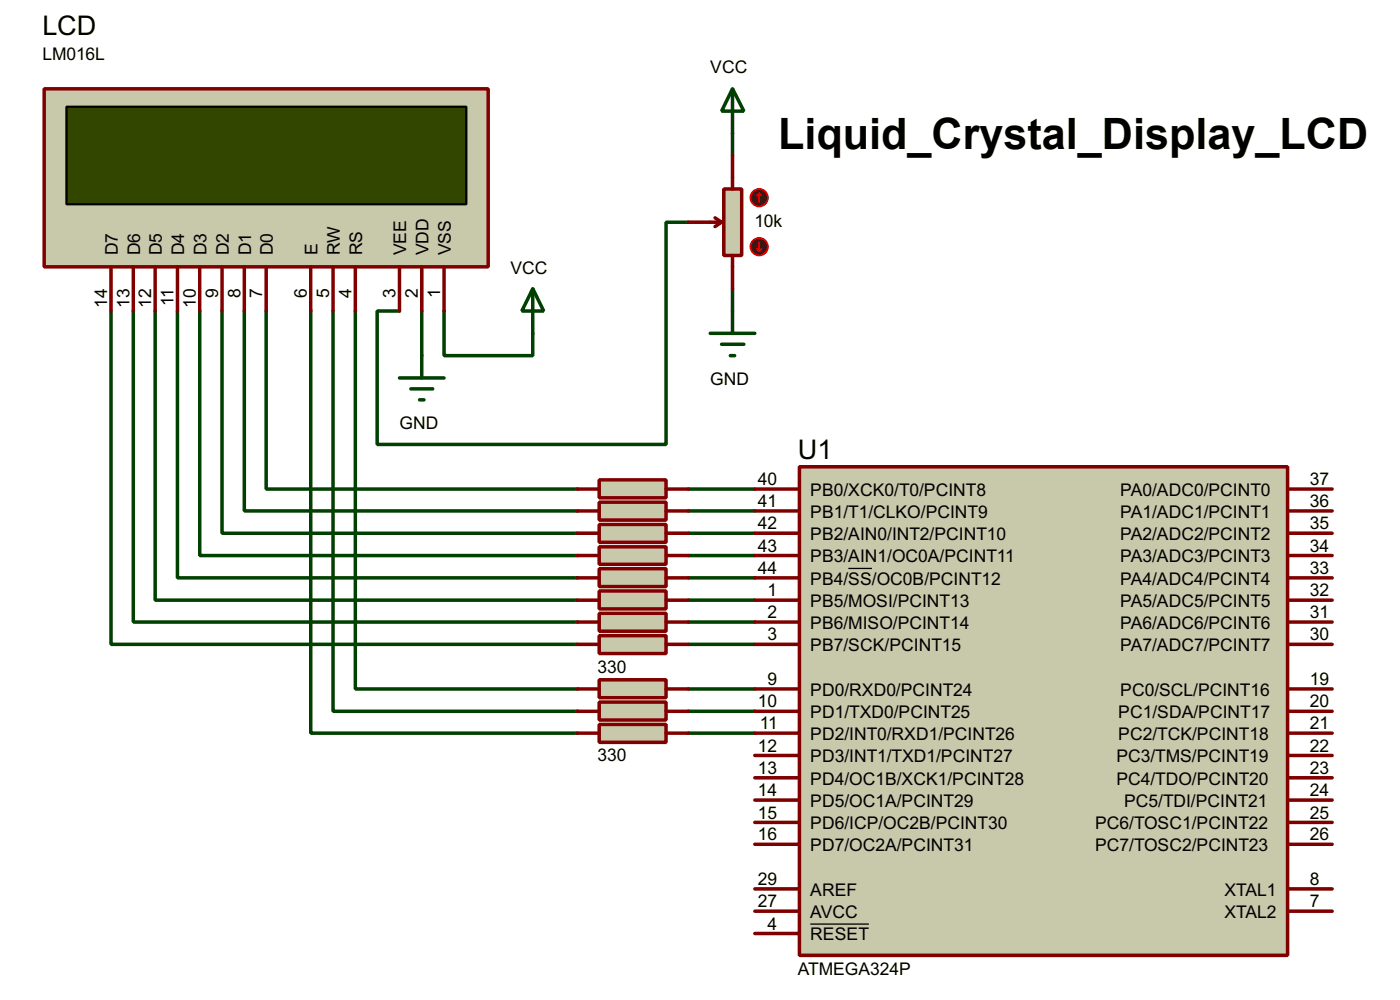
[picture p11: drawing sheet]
<svg xmlns="http://www.w3.org/2000/svg" width="160mm" height="114mm" viewBox="0 0 160 114" stroke-linecap="round" stroke-linejoin="round" font-family="sans-serif">
<g fill="none" stroke="#004000" stroke-width=".4">
<path d="M83.8 15.3v2.5M12.7 35.6v38.1h53.4M15.3 35.6v35.5h50.8M17.8 35.6v33h48.3M20.3 35.6v30.5h45.8M22.9 35.6v27.9h43.2M25.4 35.6v25.4h40.7M28 35.6v22.8h38.1M30.5 35.6v20.3h35.6M35.6 35.6v48.2h30.5M38.1 35.6v45.7h28M40.7 35.6v43.2h25.4"/>
<path d="M48.3 35.6v5.1M50.8 35.6v5.1h10.2v-2.6M78.8 25.4h-2.6v25.4h-33v-15.2h2.5M83.8 33v2.6M78.8 55.9h7.6M78.8 58.4h7.6M78.8 61h7.6M78.8 63.5h7.6M78.8 66.1h7.6M78.8 68.6h7.6M78.8 71.1h7.6M78.8 73.7h7.6"/>
<path d="M78.8 78.8h7.6M78.8 81.3h7.6M78.8 83.8h7.6"/>
</g>
<path d="M91.5 53.4h55.8v55.8h-55.8z" fill="#c8c8aa" stroke="#800000" stroke-width=".4"/>
<g fill="none" stroke="#800000" stroke-width=".4">
<path d="M86.4 58.4h5.1M86.4 55.9h5.1M147.3 58.4h5.1M147.3 55.9h5.1M86.4 78.8h5.1M86.4 71.1h5.1M86.4 68.6h5.1M86.4 66.1h5.1M86.4 63.5h5.1M86.4 61h5.1M86.4 73.7h5.1M147.3 78.8h5.1"/>
<path d="M147.3 71.1h5.1M147.3 68.6h5.1M147.3 66.1h5.1M147.3 63.5h5.1M147.3 61h5.1M147.3 73.7h5.1M86.4 94h5.1M86.4 91.5h5.1M86.4 88.9h5.1M86.4 86.4h5.1M86.4 83.8h5.1M86.4 81.3h5.1"/>
<path d="M86.4 96.5h5.1M147.3 94h5.1M147.3 91.5h5.1M147.3 88.9h5.1M147.3 86.4h5.1M147.3 83.8h5.1M147.3 81.3h5.1M147.3 96.5h5.1M86.4 104.2h5.1M86.4 101.6h5.1M86.4 106.7h5.1M147.3 104.2h5.1"/>
<path d="M147.3 101.6h5.1"/>
</g>
<path d="M97.1 65h2.7M92.7 105.6h6.7" fill="none" stroke="#000" stroke-width=".15"/>
<path d="M5.1 10.2h50.8v20.3h-50.8z" fill="#c8c8aa" stroke="#800000" stroke-width=".4"/>
<path d="M7.6 12.2h45.8v11.2h-45.8z" fill="#324600" stroke="#000" stroke-width=".25"/>
<g fill="none" stroke="#800000" stroke-width=".4">
<path d="M12.7 30.5v5.1M15.3 30.5v5.1M17.8 30.5v5.1M20.3 30.5v5.1M22.9 30.5v5.1M25.4 30.5v5.1M28 30.5v5.1M30.5 30.5v5.1M35.6 30.5v5.1M38.1 30.5v5.1M40.7 30.5v5.1M45.7 30.5v5.1"/>
<path d="M48.3 30.5v5.1M50.8 30.5v5.1"/>
</g>
<path d="M61 33v5.1M61 33l1.2 2.6h-2.5zM45.7 43.2h5.1M47 44.5h2.5M48 45.7h.5M48.3 40.7v2.5" fill="none" stroke="#004000" stroke-width=".4"/>
<path d="M82.8 21.6h2.1v7.6h-2.1z" fill="#c8c8aa" stroke="#800000" stroke-width=".4"/>
<path d="M83.8 17.8v3.8M78.8 25.4h3.8M81.8 24.9l.8 .5M82.6 25.4l-.8 .5M83.8 29.2v3.8" fill="none" stroke="#800000" stroke-width=".4"/>
<circle cx="86.8" cy="22.6" r="1" fill="#400000" stroke="#f00" stroke-width=".2"/>
<path d="M86.9 22.1l.2 .3M86.9 22.1l-.3 .3M86.9 22.1v1" fill="none" stroke="#f00" stroke-width=".2"/>
<circle cx="86.8" cy="28.2" r="1" fill="#400000" stroke="#f00" stroke-width=".2"/>
<path d="M86.6 28.5l.3 .2M86.9 27.7v1M87.1 28.5l-.2 .2" fill="none" stroke="#f00" stroke-width=".2"/>
<path d="M83.8 10.1l1.3 2.6h-2.5zM83.8 10.2v5.1M81.3 38.1h5.1M82.6 39.4h2.5M83.8 35.6v2.5M83.6 40.7h.5" fill="none" stroke="#004000" stroke-width=".4"/>
<path d="M68.6 54.9h7.6v2h-7.6z" fill="#c8c8aa" stroke="#800000" stroke-width=".4"/>
<path d="M66.1 55.9h2.5M76.2 55.9h2.6" fill="none" stroke="#800000" stroke-width=".4"/>
<path d="M68.6 57.4h7.6v2.1h-7.6z" fill="#c8c8aa" stroke="#800000" stroke-width=".4"/>
<path d="M66.1 58.4h2.5M76.2 58.4h2.6" fill="none" stroke="#800000" stroke-width=".4"/>
<path d="M68.6 60h7.6v2h-7.6z" fill="#c8c8aa" stroke="#800000" stroke-width=".4"/>
<path d="M66.1 61h2.5M76.2 61h2.6" fill="none" stroke="#800000" stroke-width=".4"/>
<path d="M68.6 62.5h7.6v2h-7.6z" fill="#c8c8aa" stroke="#800000" stroke-width=".4"/>
<path d="M66.1 63.5h2.5M76.2 63.5h2.6" fill="none" stroke="#800000" stroke-width=".4"/>
<path d="M68.6 65h7.6v2.1h-7.6z" fill="#c8c8aa" stroke="#800000" stroke-width=".4"/>
<path d="M66.1 66.1h2.5M76.2 66.1h2.6" fill="none" stroke="#800000" stroke-width=".4"/>
<path d="M68.6 67.6h7.6v2h-7.6z" fill="#c8c8aa" stroke="#800000" stroke-width=".4"/>
<path d="M66.1 68.6h2.5M76.2 68.6h2.6" fill="none" stroke="#800000" stroke-width=".4"/>
<path d="M68.6 70.1h7.6v2.1h-7.6z" fill="#c8c8aa" stroke="#800000" stroke-width=".4"/>
<path d="M66.1 71.1h2.5M76.2 71.1h2.6" fill="none" stroke="#800000" stroke-width=".4"/>
<path d="M68.6 72.7h7.6v2h-7.6z" fill="#c8c8aa" stroke="#800000" stroke-width=".4"/>
<path d="M66.1 73.7h2.5M76.2 73.7h2.6" fill="none" stroke="#800000" stroke-width=".4"/>
<path d="M68.6 77.7h7.6v2.1h-7.6z" fill="#c8c8aa" stroke="#800000" stroke-width=".4"/>
<path d="M66.1 78.8h2.5M76.2 78.8h2.6" fill="none" stroke="#800000" stroke-width=".4"/>
<path d="M68.6 80.3h7.6v2h-7.6z" fill="#c8c8aa" stroke="#800000" stroke-width=".4"/>
<path d="M66.1 81.3h2.5M76.2 81.3h2.6" fill="none" stroke="#800000" stroke-width=".4"/>
<path d="M68.6 82.8h7.6v2.1h-7.6z" fill="#c8c8aa" stroke="#800000" stroke-width=".4"/>
<path d="M66.1 83.8h2.5M76.2 83.8h2.6" fill="none" stroke="#800000" stroke-width=".4"/>
<text font-size="4.9" x="89" y="17.1">Liquid_Crystal_Display_LCD</text>
<g font-size="3.1">
<text x="4.8" y="4">LCD</text>
<text x="91.3" y="52.5">U1</text>
</g>
<g font-size="2">
<text x="4.8" y="6.9">LM016L</text>
<text x="81.3" y="8.4">VCC</text>
<text x="13.5" y="29.2" transform="rotate(-90 13.5 29.2)">D7</text>
<text x="16" y="29.2" transform="rotate(-90 16 29.2)">D6</text>
<text x="18.5" y="29.2" transform="rotate(-90 18.5 29.2)">D5</text>
<text x="21.1" y="29.2" transform="rotate(-90 21.1 29.2)">D4</text>
<text x="23.6" y="29.2" transform="rotate(-90 23.6 29.2)">D3</text>
<text x="26.2" y="29.2" transform="rotate(-90 26.2 29.2)">D2</text>
<text x="28.7" y="29.2" transform="rotate(-90 28.7 29.2)">D1</text>
<text x="31.2" y="29.2" transform="rotate(-90 31.2 29.2)">D0</text>
<text x="36.3" y="29.2" transform="rotate(-90 36.3 29.2)">E</text>
<text x="38.9" y="29.2" transform="rotate(-90 38.9 29.2)">RW</text>
<text x="41.4" y="29.2" transform="rotate(-90 41.4 29.2)">RS</text>
<text x="46.5" y="29.2" transform="rotate(-90 46.5 29.2)">VEE</text>
<text x="49" y="29.2" transform="rotate(-90 49 29.2)">VDD</text>
<text x="51.6" y="29.2" transform="rotate(-90 51.6 29.2)">VSS</text>
<text x="86.3" y="25.9">10k</text>
<text x="12.3" y="35.2" transform="rotate(-90 12.3 35.2)">14</text>
<text x="14.8" y="35.2" transform="rotate(-90 14.8 35.2)">13</text>
<text x="17.3" y="35.2" transform="rotate(-90 17.3 35.2)">12</text>
<text x="19.9" y="35" transform="rotate(-90 19.9 35)">11</text>
<text x="22.4" y="35.2" transform="rotate(-90 22.4 35.2)">10</text>
<text x="25" y="34.1" transform="rotate(-90 25 34.1)">9</text>
<text x="27.5" y="34.1" transform="rotate(-90 27.5 34.1)">8</text>
<text x="30" y="34.1" transform="rotate(-90 30 34.1)">7</text>
<text x="35.1" y="34.1" transform="rotate(-90 35.1 34.1)">6</text>
<text x="37.7" y="34.1" transform="rotate(-90 37.7 34.1)">5</text>
<text x="40.2" y="34.1" transform="rotate(-90 40.2 34.1)">4</text>
<text x="45.3" y="34.1" transform="rotate(-90 45.3 34.1)">3</text>
<text x="47.8" y="34.1" transform="rotate(-90 47.8 34.1)">2</text>
<text x="50.4" y="34.1" transform="rotate(-90 50.4 34.1)">1</text>
<text x="58.4" y="31.3">VCC</text>
<text x="81.3" y="44">GND</text>
<text x="45.7" y="49">GND</text>
<text x="68.3" y="59.1">330</text>
<text x="86.7" y="58">41</text>
<text x="86.7" y="55.5">40</text>
<text x="92.7" y="59.2">PB1/T1/CLKO/PCINT9</text>
<text x="92.7" y="56.7">PB0/XCK0/T0/PCINT8</text>
<text x="128.2" y="59.2">PA1/ADC1/PCINT1</text>
<text x="128.2" y="56.7">PA0/ADC0/PCINT0</text>
<text x="149.8" y="58">36</text>
<text x="149.8" y="55.5">37</text>
<text x="68.3" y="61.6">330</text>
<text x="68.3" y="64.2">330</text>
<text x="86.7" y="63.1">43</text>
<text x="86.7" y="60.5">42</text>
<text x="86.7" y="65.6">44</text>
<text x="92.7" y="64.3">PB3/AIN1/OC0A/PCINT11</text>
<text x="92.7" y="61.7">PB2/AIN0/INT2/PCINT10</text>
<text x="128.2" y="64.3">PA3/ADC3/PCINT3</text>
<text x="128.2" y="61.7">PA2/ADC2/PCINT2</text>
<text x="149.8" y="65.6">33</text>
<text x="149.8" y="63.1">34</text>
<text x="149.8" y="60.5">35</text>
<text x="68.3" y="66.7">330</text>
<text x="68.3" y="69.2">330</text>
<text x="68.3" y="71.8">330</text>
<text x="87.8" y="70.7">2</text>
<text x="87.8" y="68.2">1</text>
<text x="92.7" y="71.9">PB6/MISO/PCINT14</text>
<text x="92.7" y="69.4">PB5/MOSI/PCINT13</text>
<text x="92.7" y="66.8">PB4/SS/OC0B/PCINT12</text>
<text x="128.2" y="71.9">PA6/ADC6/PCINT6</text>
<text x="128.2" y="69.4">PA5/ADC5/PCINT5</text>
<text x="128.2" y="66.8">PA4/ADC4/PCINT4</text>
<text x="149.8" y="70.7">31</text>
<text x="149.8" y="68.2">32</text>
<text x="68.3" y="74.3">330</text>
<text x="68.3" y="76.9">330</text>
<text x="87.8" y="73.2">3</text>
<text x="92.7" y="74.4">PB7/SCK/PCINT15</text>
<text x="128.2" y="74.4">PA7/ADC7/PCINT7</text>
<text x="149.8" y="73.2">30</text>
<text x="68.3" y="81.9">330</text>
<text x="86.7" y="80.9">10</text>
<text x="86.9" y="83.4">11</text>
<text x="87.8" y="78.3">9</text>
<text x="92.7" y="82.1">PD1/TXD0/PCINT25</text>
<text x="92.7" y="79.5">PD0/RXD0/PCINT24</text>
<text x="127.9" y="82.1">PC1/SDA/PCINT17</text>
<text x="128.2" y="79.5">PC0/SCL/PCINT16</text>
<text x="149.8" y="83.4">21</text>
<text x="149.8" y="80.9">20</text>
<text x="149.8" y="78.3">19</text>
<text x="68.3" y="84.5">330</text>
<text x="68.3" y="87">330</text>
<text x="86.7" y="88.5">13</text>
<text x="86.7" y="85.9">12</text>
<text x="92.7" y="89.7">PD4/OC1B/XCK1/PCINT28</text>
<text x="92.7" y="87.1">PD3/INT1/TXD1/PCINT27</text>
<text x="92.7" y="84.6">PD2/INT0/RXD1/PCINT26</text>
<text x="127.7" y="89.7">PC4/TDO/PCINT20</text>
<text x="127.7" y="87.1">PC3/TMS/PCINT19</text>
<text x="127.9" y="84.6">PC2/TCK/PCINT18</text>
<text x="149.8" y="88.5">23</text>
<text x="149.8" y="85.9">22</text>
<text x="86.7" y="93.6">15</text>
<text x="86.7" y="91">14</text>
<text x="92.7" y="94.8">PD6/ICP/OC2B/PCINT30</text>
<text x="92.7" y="92.2">PD5/OC1A/PCINT29</text>
<text x="125.3" y="94.8">PC6/TOSC1/PCINT22</text>
<text x="128.6" y="92.2">PC5/TDI/PCINT21</text>
<text x="149.8" y="93.6">25</text>
<text x="149.8" y="91">24</text>
<text x="86.7" y="101.2">29</text>
<text x="86.7" y="96.1">16</text>
<text x="92.7" y="97.3">PD7/OC2A/PCINT31</text>
<text x="125.3" y="97.3">PC7/TOSC2/PCINT23</text>
<text x="149.8" y="96.1">26</text>
<text x="149.8" y="101.2">8</text>
<text x="86.7" y="103.7">27</text>
<text x="87.8" y="106.3">4</text>
<text x="92.7" y="104.9">AVCC</text>
<text x="92.7" y="102.4">AREF</text>
<text x="92.7" y="107.5">RESET</text>
<text x="140.1" y="102.4">XTAL1</text>
<text x="140.1" y="104.9">XTAL2</text>
<text x="149.8" y="103.7">7</text>
<text x="91.3" y="111.4">ATMEGA324P</text>
</g>
</svg>
